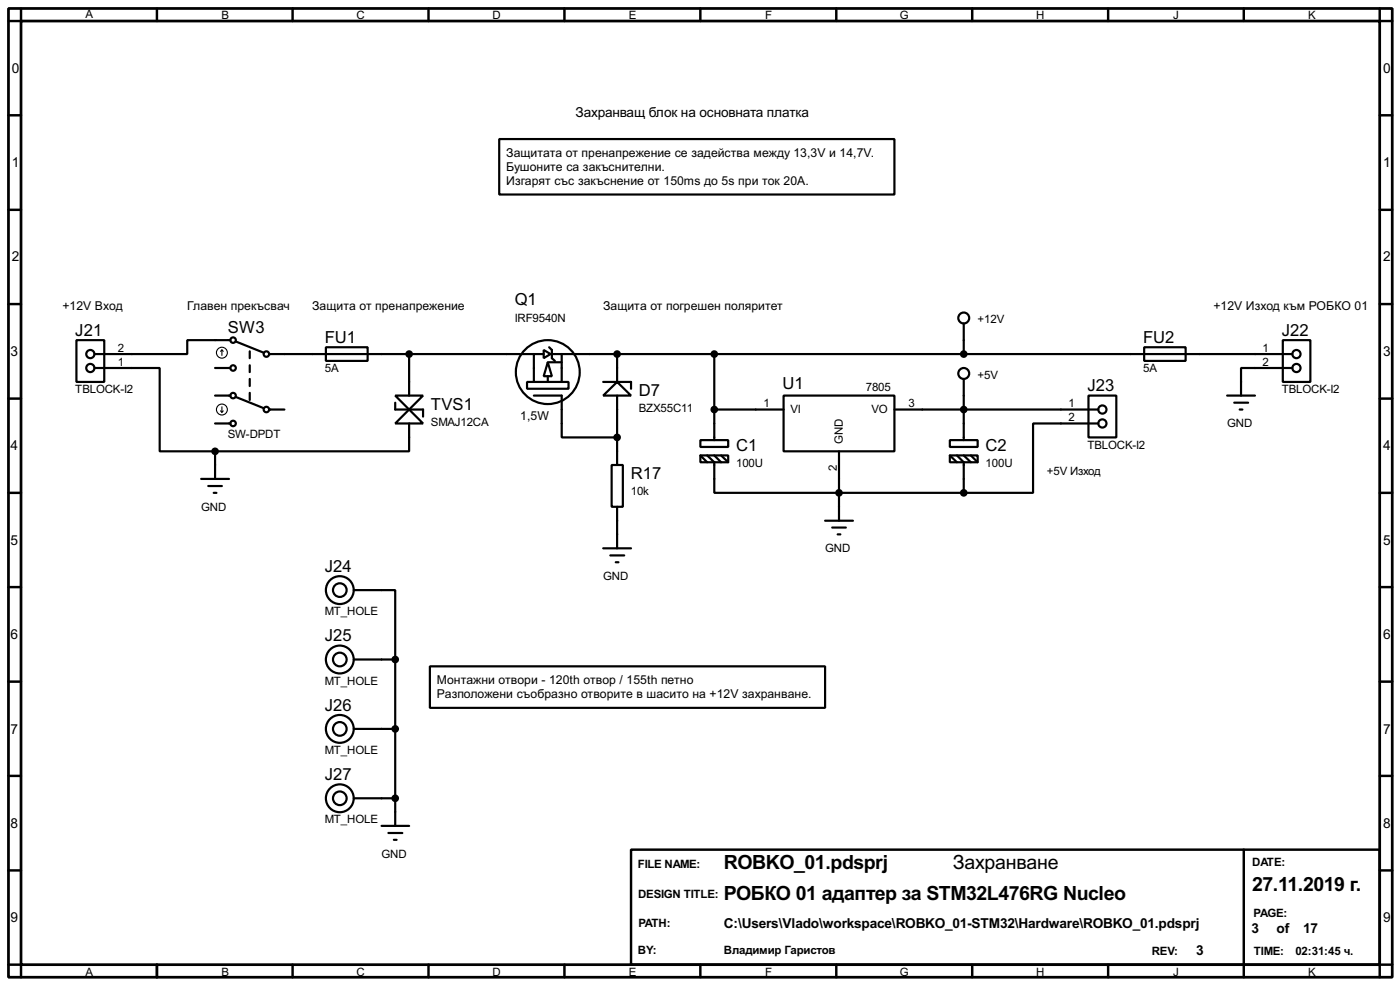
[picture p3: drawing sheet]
<svg xmlns="http://www.w3.org/2000/svg" width="256mm" height="180mm" viewBox="0 0 256 180" stroke-linecap="round" stroke-linejoin="round" font-family="sans-serif">
<path d="M1.6 1.6h253.5v177.3h-253.5zM3.9 3.9h248.9v172.7h-248.9z" fill="none" stroke="#000" stroke-width=".5"/>
<g fill="none" stroke="#000" stroke-width=".45">
<path d="M3.9 1.6v2.3h-2.3M28.8 1.6v2.3M53.6 1.6v2.3M78.5 1.6v2.3M103.4 1.6v2.3M128.3 1.6v2.3M153.2 1.6v2.3M178.1 1.6v2.3M203 1.6v2.3M227.9 1.6v2.3M252.8 1.6v2.3h2.3M1.6 21.1h2.3"/>
<path d="M1.6 38.4h2.3M252.8 21.1h2.3M252.8 38.4h2.3M1.6 55.7h2.3M252.8 55.7h2.3M1.6 73h2.3M252.8 73h2.3M1.6 90.2h2.3M252.8 90.2h2.3M1.6 107.5h2.3M252.8 107.5h2.3M1.6 124.8h2.3"/>
<path d="M252.8 124.8h2.3M1.6 142h2.3M1.6 159.3h2.3M115.6 155.5h137.2v21.1h-137.2zM227.9 155.5v23.4M252.8 142h2.3M252.8 159.3h2.3M1.6 176.6h2.3v2.3M28.8 176.6v2.3M53.6 176.6v2.3M78.5 176.6v2.3M103.4 176.6v2.3"/>
<path d="M128.3 176.6v2.3M153.2 176.6v2.3M178.1 176.6v2.3M203 176.6v2.3M255.1 176.6h-2.3v2.3"/>
</g>
<g fill="none" stroke="#000" stroke-width=".4">
<path d="M91.5 25.5h72.4v10.1h-72.4zM176.6 59.2v5.6M14 62.3h5.1v7.6h-5.1zM17.3 67.4h12v15.2h10.1M39.4 67.4h2.8M39.4 72.4h2.8M39.4 77.5h2.8M42.2 62.3h-7.9v2.5h-17M43.2 72.7l5.1 2M43.2 62.5l5.1 2.1M45.8 64.3v1.3M45.8 66.9v1.2"/>
<path d="M45.8 69.4v1.3M45.8 71.9v1.3M49.3 64.8h46M49.3 75h2.8M59.7 63.6h7.7v2.5h-7.7zM72.4 72.4h5.1l-2.5 2.6zM72.4 73.7v1.3h5.1v1.3M75 75l2.5 2.5h-5.1zM75 77.5v5.1h-35.6M75 64.8v7.6M95.6 64.8h4M96.6 69.9h7.6v1.3h-7.6z"/>
<path d="M97.8 72.4h5.1v7.7h10.2M97.8 64.8v5.1M99.6 64.1l1.3 .7-1.3 .8zM100.4 66.3l.7 2.6h-1.5zM100.4 68.9v1M100.4 66.3h2.5M100.6 63.6l.5 .5v1.5l.6 .5M101.1 64.8h135.7M102.9 64.8v5.1M110.5 72.4l2.6-2.5 2.5 2.5zM110.5 69.9h5.1v1.3M113.1 64.8v5.1"/>
<path d="M113.1 72.4v12.7M130.9 75h12.7M130.9 64.8v15.8M143.6 72.4h20.3v10.2h-20.3zM163.9 75h37.3M176.6 69.4v11.2M199.4 72.4h5.1v7.7h-5.1zM201.2 77.5h-11.9v12.7h-12.7M209.6 63.6h7.6v2.5h-7.6zM224.8 72.4h5.1M226.1 73.7h2.6M227.1 75h.5"/>
<path d="M235 62.3h5.1v7.6h-5.1zM236.8 67.4h-9.4v5M36.9 87.7h5.1M38.2 89h2.5M39.2 90.2h.5M39.4 82.6v5.1M112.1 85.1h2v7.7h-2zM113.1 92.8v7.6M128.3 80.6h5.1v1.2h-5.1zM128.3 83.4h5.1v1.2h-5.1zM128.3 83.4l1.3 1.2M129.6 83.4l1.3 1.2v5.6h45.7"/>
<path d="M130.9 83.4l1.2 1.2M132.1 83.4l1.3 1.2M151.2 95.3h5.1M152.5 96.6h2.5M153.5 97.8h.5M153.7 82.6v12.7M174 80.6h5.1v1.2h-5.1zM174 83.4h5.1v1.2h-5.1zM174 83.4l1.3 1.2M175.3 83.4l1.3 1.2v5.6M176.6 83.4l1.3 1.2M177.9 83.4l1.2 1.2"/>
<path d="M64.8 108h7.6v12.7M110.5 100.4h5.1M111.8 101.7h2.6M112.8 102.9h.5M64.8 120.7h7.6M64.8 133.4h7.6M72.4 120.7v30.5M78.8 122h72.4v7.6h-72.4zM64.8 146.1h7.6M69.9 151.2h5.1M71.2 152.5h2.5M72.2 153.7h.5"/>
<circle cx="176.5" cy="58.2" r="1"/>
<circle cx="16.5" cy="64.8" r=".75"/>
<circle cx="16.5" cy="67.4" r=".75"/>
<circle cx="42.7" cy="62.3" r=".5"/>
<circle cx="42.7" cy="67.4" r=".5"/>
<circle cx="42.7" cy="72.4" r=".5"/>
<circle cx="42.7" cy="77.5" r=".5"/>
<circle cx="48.8" cy="64.8" r=".5"/>
<circle cx="48.8" cy="75" r=".5"/>
<circle cx="100.3" cy="68.1" r="5.9"/>
<circle cx="176.5" cy="68.4" r="1"/>
<circle cx="201.9" cy="75" r=".75"/>
<circle cx="201.9" cy="77.5" r=".75"/>
<circle cx="237.5" cy="67.4" r=".75"/>
<circle cx="237.5" cy="64.8" r=".75"/>
<circle cx="62.2" cy="108" r="2.55"/>
<circle cx="62.2" cy="108" r="1.25"/>
<circle cx="62.2" cy="120.7" r="2.55"/>
<circle cx="62.2" cy="133.4" r="2.55"/>
<circle cx="62.2" cy="120.7" r="1.25"/>
<circle cx="62.2" cy="133.4" r="1.25"/>
<circle cx="62.2" cy="146.1" r="2.55"/>
<circle cx="62.2" cy="146.1" r="1.25"/>
</g>
<g fill="#000" stroke="#000" stroke-width=".4">
<circle cx="74.9" cy="64.8" r=".5"/>
<circle cx="113" cy="64.8" r=".5"/>
<circle cx="130.8" cy="75" r=".5"/>
<circle cx="130.8" cy="64.8" r=".5"/>
<circle cx="176.5" cy="64.8" r=".5"/>
<circle cx="176.5" cy="75" r=".5"/>
<circle cx="39.4" cy="82.6" r=".5"/>
<circle cx="113" cy="80.1" r=".5"/>
<circle cx="153.7" cy="90.2" r=".5"/>
<circle cx="176.5" cy="90.2" r=".5"/>
<circle cx="72.4" cy="133.4" r=".5"/>
<circle cx="72.4" cy="120.7" r=".5"/>
<circle cx="72.4" cy="146.1" r=".5"/>
</g>
<g fill="none" stroke="#000" stroke-width=".2">
<path d="M40.4 75.2l.3 .3M40.7 64.1l.2 .2M40.7 64.1l-.3 .2M40.7 64.1v1M40.7 74.5v1M40.9 75.2l-.2 .3"/>
<circle cx="40.6" cy="75" r="1"/>
<circle cx="40.6" cy="64.6" r="1"/>
</g>
<g font-size="4">
<text x="132.6" y="159.1">ROBKO_01.pdsprj</text>
<text x="174.6" y="159.1">Захранване</text>
<text x="132.6" y="164.8">РОБКО 01 адаптер за STM32L476RG Nucleo</text>
<text x="229.4" y="163.1">27.11.2019 г.</text>
</g>
<g font-size="3.4">
<text x="94.3" y="55.9">Q1</text>
<text x="13.8" y="61.4">J21</text>
<text x="41.8" y="61">SW3</text>
<text x="59.5" y="62.8">FU1</text>
<text x="209.4" y="62.8">FU2</text>
<text x="234.8" y="61.4">J22</text>
<text x="143.4" y="71.2">U1</text>
<text x="199.2" y="71.6">J23</text>
<text x="79" y="75">TVS1</text>
<text x="117.1" y="72.5">D7</text>
<text x="134.9" y="82.6">C1</text>
<text x="180.6" y="82.6">C2</text>
<text x="115.6" y="87.7">R17</text>
<text x="59.5" y="104.7">J24</text>
<text x="59.5" y="117.4">J25</text>
<text x="59.5" y="130.1">J26</text>
<text x="59.5" y="142.8">J27</text>
</g>
<g font-size="2.8">
<text x="2.2" y="13.4">0</text>
<text x="253.4" y="13.4">0</text>
<text x="105.5" y="21.3">Захранващ блок на основната платка</text>
<text x="2.2" y="30.6">1</text>
<text x="253.4" y="30.6">1</text>
<text x="2.2" y="47.9">2</text>
<text x="253.4" y="47.9">2</text>
<text x="1.9" y="65.2">3</text>
<text x="253.4" y="65.2">3</text>
<text x="1.9" y="82.4">4</text>
<text x="253.4" y="82.4">4</text>
<text x="1.9" y="99.7">5</text>
<text x="253.4" y="99.7">5</text>
<text x="1.9" y="117">6</text>
<text x="253.4" y="117">6</text>
<text x="1.9" y="134.3">7</text>
<text x="253.4" y="134.3">7</text>
<text x="1.9" y="151.5">8</text>
<text x="253.4" y="151.5">8</text>
<text x="1.9" y="168.8">9</text>
<text x="132.6" y="169.8">C:\Users\Vlado\workspace\ROBKO_01-STM32\Hardware\ROBKO_01.pdsprj</text>
<text x="229.3" y="170.8">3</text>
<text x="233.9" y="170.8">of</text>
<text x="238.7" y="170.8">17</text>
<text x="253.4" y="168.8">9</text>
<text x="219.1" y="174.9">3</text>
</g>
<g font-size="2.5">
<text x="92.8" y="28.7">Защитата от пренапрежение се задейства между 13,3V и 14,7V.</text>
<text x="92.8" y="31.2">Бушоните са закъснителни.</text>
<text x="92.8" y="33.8">Изгарят със закъснение от 150ms до 5s при ток 20A.</text>
<text x="11.5" y="56.7">+12V Вход</text>
<text x="34.3" y="56.7">Главен прекъсвач</text>
<text x="57.2" y="56.7">Защита от пренапрежение</text>
<text x="110.5" y="56.7">Защита от погрешен поляритет</text>
<text x="222.3" y="56.7">+12V Изход към РОБКО 01</text>
<text x="95.3" y="76.9">1,5W</text>
<text x="80.1" y="125.2">Монтажни отвори - 120th отвор / 155th петно</text>
<text x="80.1" y="127.8">Разположени съобразно отворите в шасито на +12V захранване.</text>
</g>
<g font-size="2.4">
<text x="15.7" y="3.2">A</text>
<text x="40.6" y="3.5">B</text>
<text x="65.3" y="3.5">C</text>
<text x="90.2" y="3.5">D</text>
<text x="115.2" y="3.5">E</text>
<text x="140.2" y="3.5">F</text>
<text x="164.9" y="3.5">G</text>
<text x="189.8" y="3.5">H</text>
<text x="214.9" y="3.5">J</text>
<text x="239.7" y="3.5">K</text>
<text x="94.3" y="58.9">IRF9540N</text>
<text x="179.1" y="59.2">+12V</text>
<text x="21.6" y="64.4">2</text>
<text x="231.3" y="64.4">1</text>
<text x="13.8" y="72">TBLOCK-I2</text>
<text x="21.6" y="67">1</text>
<text x="59.5" y="68.1">5A</text>
<text x="158.6" y="71.6">7805</text>
<text x="179.1" y="69.3">+5V</text>
<text x="209.4" y="68.1">5A</text>
<text x="231.3" y="67">2</text>
<text x="234.8" y="72">TBLOCK-I2</text>
<text x="79" y="78">SMAJ12CA</text>
<text x="117.1" y="75.4">BZX55C11</text>
<text x="139.9" y="74.6">1</text>
<text x="144.8" y="75.7">VI</text>
<text x="159.7" y="75.7">VO</text>
<text x="166.4" y="74.6">3</text>
<text x="195.8" y="74.6">1</text>
<text x="195.8" y="77.1">2</text>
<text x="41.8" y="80.1">SW-DPDT</text>
<text x="154.4" y="81.3" transform="rotate(-90 154.4 81.3)">GND</text>
<text x="199.2" y="82.2">TBLOCK-I2</text>
<text x="224.8" y="78.2">GND</text>
<text x="134.9" y="85.6">100U</text>
<text x="153.3" y="86.3" transform="rotate(-90 153.3 86.3)">2</text>
<text x="180.6" y="85.6">100U</text>
<text x="191.8" y="87">+5V Изход</text>
<text x="36.9" y="93.5">GND</text>
<text x="115.6" y="90.7">10k</text>
<text x="151.2" y="101.1">GND</text>
<text x="110.5" y="106.2">GND</text>
<text x="59.5" y="112.6">MT_HOLE</text>
<text x="59.5" y="125.3">MT_HOLE</text>
<text x="59.5" y="138">MT_HOLE</text>
<text x="59.5" y="150.7">MT_HOLE</text>
<text x="69.9" y="157">GND</text>
<text x="116.9" y="158.9">FILE NAME:</text>
<text x="229.4" y="158.4">DATE:</text>
<text x="116.9" y="164.3">DESIGN TITLE:</text>
<text x="229.7" y="167.8">PAGE:</text>
<text x="117" y="169.7">PATH:</text>
<text x="15.7" y="178.6">A</text>
<text x="40.6" y="178.6">B</text>
<text x="65.3" y="178.6">C</text>
<text x="90.2" y="178.6">D</text>
<text x="115.2" y="178.6">E</text>
<text x="116.9" y="174.7">BY:</text>
<text x="132.6" y="174.7">Владимир Гаристов</text>
<text x="140.2" y="178.6">F</text>
<text x="164.9" y="178.6">G</text>
<text x="189.8" y="178.6">H</text>
<text x="211" y="174.7">REV:</text>
<text x="214.9" y="178.6">J</text>
<text x="229.7" y="174.7">TIME:</text>
<text x="237.3" y="174.7">02:31:45 ч.</text>
<text x="239.7" y="178.6">K</text>
</g>
</svg>
